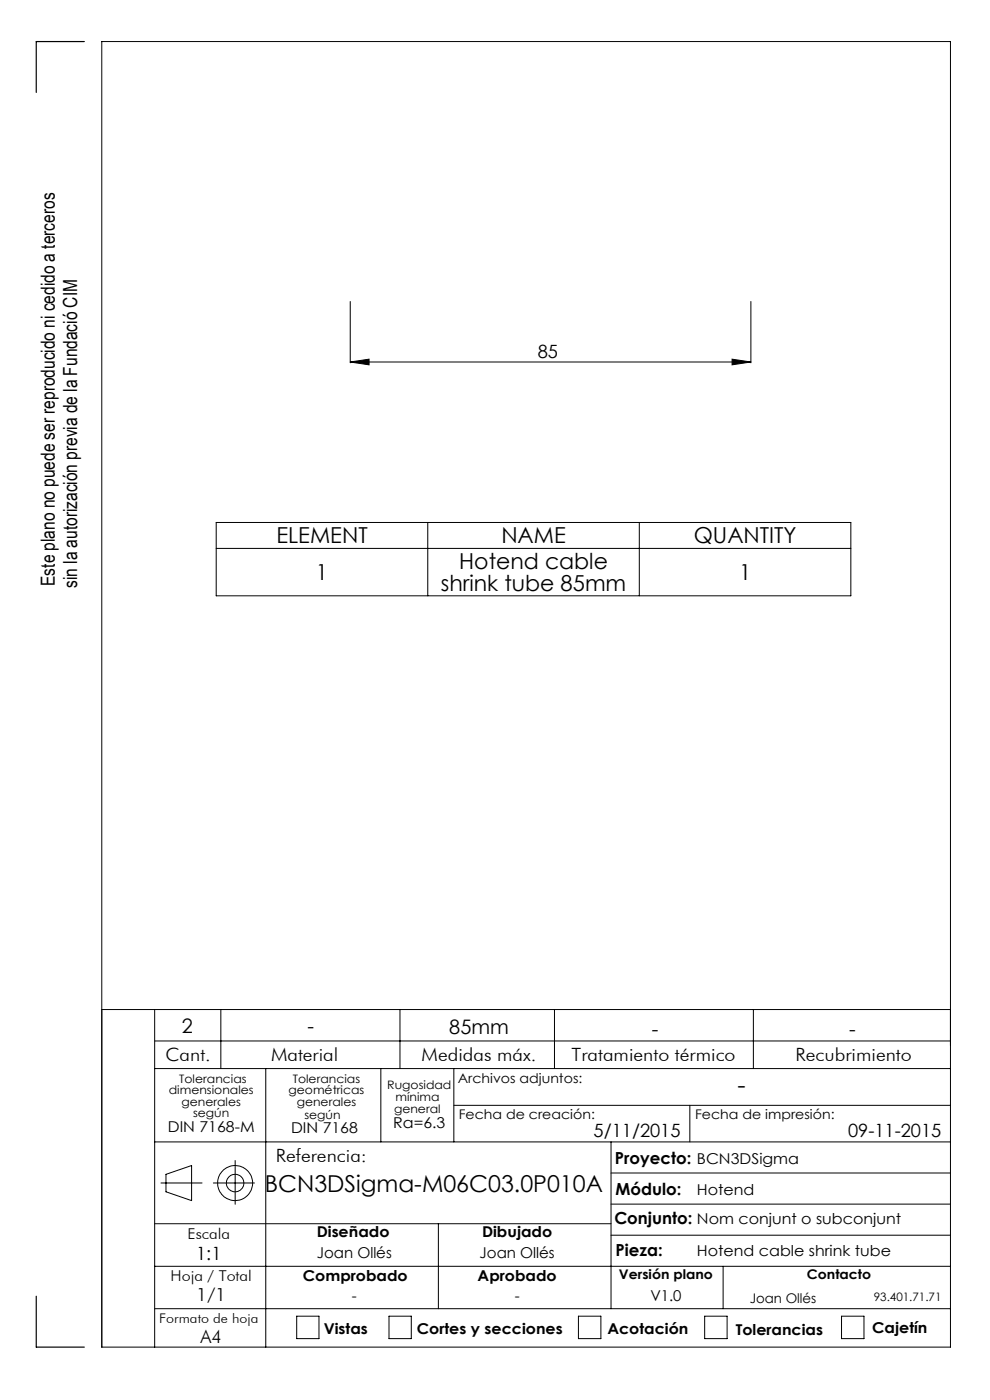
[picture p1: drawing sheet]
<svg xmlns="http://www.w3.org/2000/svg" width="210mm" height="297mm" viewBox="0 0 210 297" stroke-linecap="round" stroke-linejoin="round" font-family="sans-serif">
<g fill="none" stroke="#000" stroke-width=".21">
<path d="M74.3 76.8l4-.6v1.2zM74.3 64v13M74.3 76.8h85M155.3 76.2l4 .6-4 .6zM159.3 64v13M45.9 110.8h134.6v15.6h-134.6zM45.9 116.3h134.6M90.7 110.8v15.6M135.6 110.8v15.6M21.6 214.2h180M32.8 214.2v71.6M46.8 214.2v12.5"/>
<path d="M84.8 214.2v12.5M117.6 214.2v12.5M159.8 214.2v12.5M32.8 220.8h168.8M32.8 226.7h168.8M56.4 226.7v59.1M80.8 226.7v15.5M96.3 226.7v15.5M96.3 234.5h105.3M146.3 234.5v7.7M32.8 259.6h96.8M32.8 242.2h168.8"/>
<path d="M34.1 251h8.8M35.2 249.1l5.4-1.8v7.4l-5.4-1.9zM45.3 251h8.7M49.9 246.2v9.3M93 259.6v18M129.6 242.2v35.4M129.6 255.4h72M129.6 248.8h72M32.8 277.6h168.8M32.8 268.6h168.8M62.9 279.2h4.8v4.8h-4.8zM82.5 279.2h4.7v4.8h-4.7z"/>
<path d="M122.7 279.2h4.8v4.8h-4.8zM129.6 262h72M149.5 279.2h4.7v4.8h-4.7zM153.4 268.6v9M178.5 279.2h4.8v4.8h-4.8zM21.6 285.8h180v-277h-180v277"/>
<circle cx="49.9" cy="251" r="3.7"/>
<circle cx="49.9" cy="251" r="1.86"/>
</g>
<path d="M17.9 8.8h-10.2v10.8M7.7 275v10.8h10.2" fill="none" stroke="#000" stroke-width=".25"/>
<path d="M74.3 76.8l4-.6v1.2zM155.3 76.2l4 .6-4 .6z" fill="#000"/>
<g font-size="4.9">
<text x="156.5" y="231.8">-</text>
<text x="56.2" y="253">BCN3DSigma-M06C03.0P010A</text>
</g>
<g font-size="4.7">
<text x="58.6" y="115.3">ELEMENT</text>
<text x="106.3" y="115.3">NAME</text>
<text x="147.2" y="115.3">QUANTITY</text>
<text x="67" y="123">1</text>
<text x="93.5" y="125.3">shrink tube 85mm</text>
<text x="97.4" y="120.8">Hotend cable</text>
<text x="156.8" y="123">1</text>
</g>
<g font-size="4.2">
<text x="38.6" y="219">2</text>
<text x="65.2" y="219.2">-</text>
<text x="95.3" y="219.4">85mm</text>
<text x="138.3" y="219.7">-</text>
<text x="180.1" y="219.7">-</text>
</g>
<g font-size="4.1">
<text x="11.6" y="124.3" transform="rotate(-90 11.6 124.3)">Este plano no puede ser reproducido ni cedido a terceros</text>
<text x="16.4" y="124.7" transform="rotate(-90 16.4 124.7)">sin la autorización previa de la Fundació CIM</text>
</g>
<g font-size="3.9">
<text x="114.1" y="75.9">85</text>
<text x="35.1" y="225">Cant.</text>
<text x="57.5" y="225">Material</text>
<text x="89.4" y="225">Medidas máx.</text>
<text x="121.3" y="225">Tratamiento térmico</text>
<text x="168.7" y="225">Recubrimiento</text>
<text x="125.9" y="241.3">5/11/2015</text>
<text x="179.9" y="241.3">09-11-2015</text>
<text x="58.5" y="246.5">Referencia:</text>
<text x="41.6" y="267.2">1:1</text>
<text x="41.6" y="276">1/1</text>
<text x="42.5" y="284.9">A4</text>
</g>
<g font-size="3.5">
<text x="130.5" y="246.8">Proyecto: BCN3DSigma</text>
<text x="130.6" y="253.4">Módulo:</text>
<text x="130.3" y="259.8">Conjunto: Nom conjunt o subconjunt</text>
<text x="130.6" y="266.4">Pieza:</text>
</g>
<g font-size="3.2">
<text x="83.4" y="239.3">Ra=6.3</text>
<text x="35.6" y="240.1">DIN 7168-M</text>
<text x="61.7" y="240.4">DIN 7168</text>
<text x="147.8" y="253.4">Hotend</text>
<text x="39.8" y="262.9">Escala</text>
<text x="67.2" y="262.5">Diseñado</text>
<text x="102.3" y="262.5">Dibujado</text>
<text x="67.2" y="266.8">Joan Ollés</text>
<text x="101.7" y="266.8">Joan Ollés</text>
<text x="147.8" y="266.4">Hotend cable shrink tube</text>
<text x="36.2" y="271.7">Hoja / Total</text>
<text x="64.2" y="271.7">Comprobado</text>
<text x="101.3" y="271.7">Aprobado</text>
<text x="74.6" y="276.1">-</text>
<text x="109.2" y="276.1">-</text>
<text x="138" y="276.1">V1.0</text>
<text x="68.7" y="283.1">Vistas</text>
<text x="88.4" y="283.1">Cortes y secciones</text>
<text x="128.8" y="283.1">Acotación</text>
<text x="156.1" y="283.2">Tolerancias</text>
<text x="185" y="282.8">Cajetín</text>
</g>
<g font-size="2.8">
<text x="97.1" y="229.7">Archivos adjuntos:</text>
<text x="97.3" y="237.4">Fecha de creación:</text>
<text x="147.4" y="237.4">Fecha de impresión:</text>
<text x="131.3" y="271.4">Versión plano</text>
<text x="171.2" y="271.4">Contacto</text>
<text x="33.8" y="280.7">Formato de hoja</text>
<text x="159" y="276.3">Joan Ollés</text>
</g>
<g font-size="2.5">
<text x="35.8" y="232.1">dimensionales</text>
<text x="38" y="229.6">Tolerancias</text>
<text x="61.2" y="232.1">geométricas</text>
<text x="62.1" y="229.6">Tolerancias</text>
<text x="82.1" y="231">Rugosidad</text>
<text x="83.9" y="233.5">mínima</text>
<text x="38.5" y="234.6">generales</text>
<text x="41" y="237.1">según</text>
<text x="62.9" y="234.6">generales</text>
<text x="64.6" y="237.3">según</text>
<text x="83.6" y="236.2">general</text>
<text x="185.4" y="276.1">93.401.71.71</text>
</g>
</svg>
